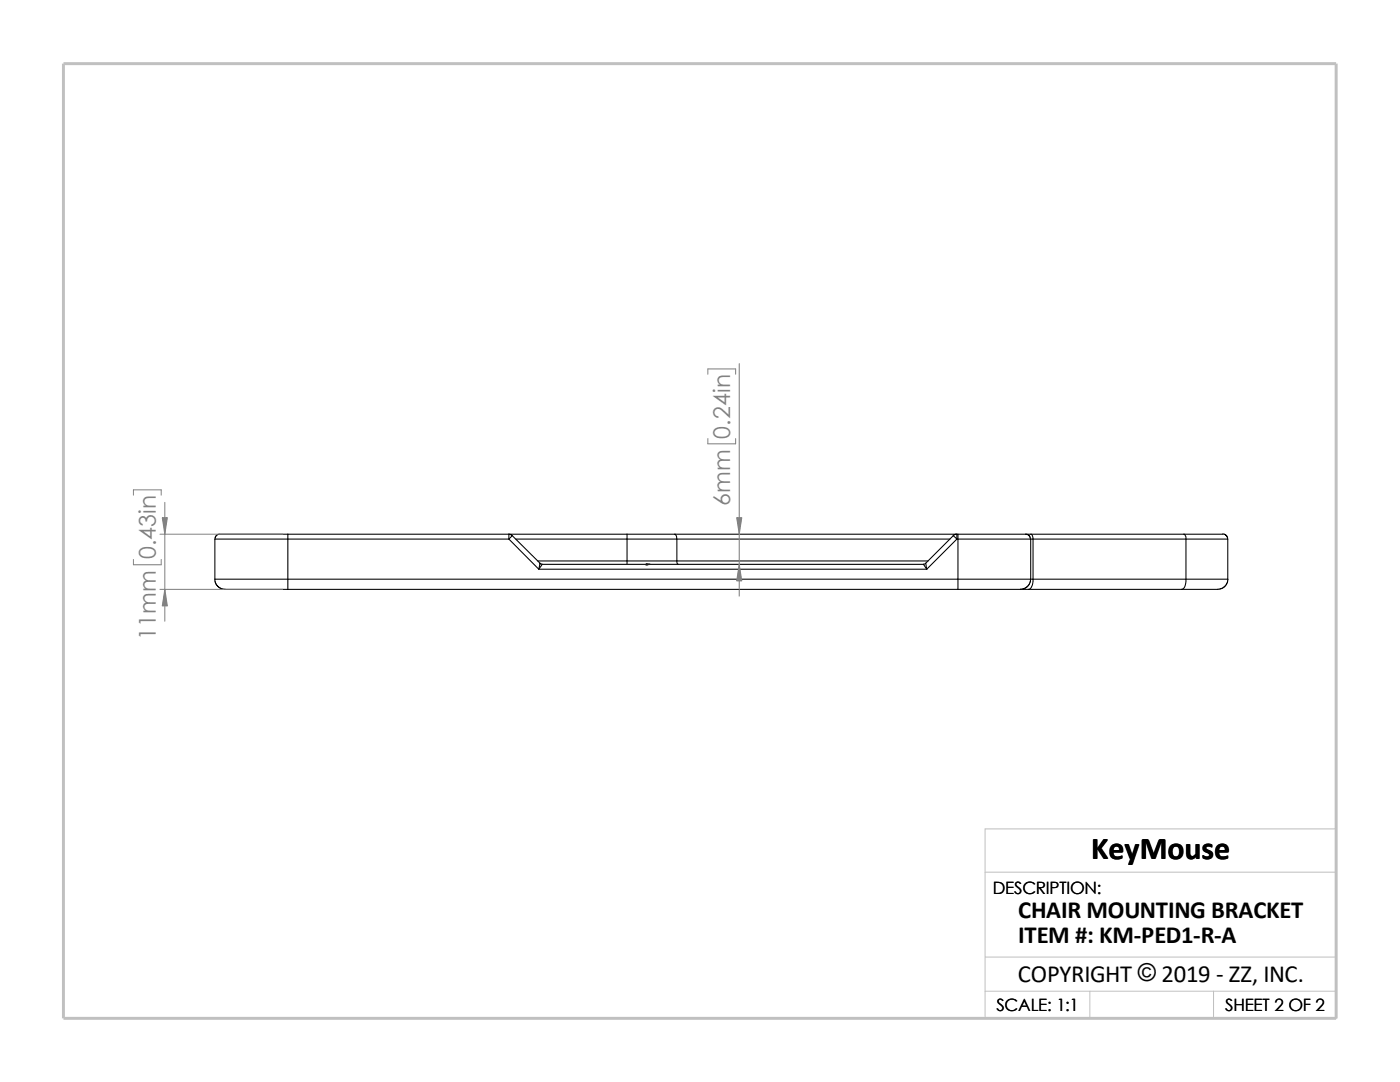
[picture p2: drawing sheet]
<svg xmlns="http://www.w3.org/2000/svg" width="279mm" height="216mm" viewBox="0 0 279 216" stroke-linecap="round" stroke-linejoin="round" font-family="sans-serif">
<path d="M196.6 174h70.1M196.6 191h70.1M196.6 197.8h70.1M217.5 197.8v5.4M242.2 197.8v5.4M26.8 203.2h239.9v-37.8h-70.1v37.8" fill="none" stroke="#c0c0c0" stroke-width=".2"/>
<path d="M12.7 12.7h254v190.5h-254z" fill="none" stroke="#c0c0c0" stroke-width=".59"/>
<g fill="none" stroke="#000" stroke-width=".21">
<path d="M42.9 115.6v.5l.4 .7 .6 .5 .6 .3h12.9M42.9 107.6h14.5M42.9 115.6h14.5M42.9 107.6v8M57.4 107.6h44.2M57.4 117.6h133.8M57.4 115.6h133.8M57.4 106.6h67.7M57.4 107.6v8M57.4 115.6v2M57.4 106.6v1M57.4 106.6h-13.8l-.5 .3-.2 .7"/>
<path d="M101.6 107.6l5.9 6M102.2 106.9l-.5-.3a.36 .36 0 0 0-.1 .6v.4M102.2 106.9l-.6 .7M102.2 106.9l5.6 5.5-.3 1.2M103 107.6h22.1M107.3 111.9h17.8M107.5 113.6h77.5M107.7 112.4l.5 .2M108.2 112.6h76.1M108.2 112.6l-.7 1M125.1 107.6h10M125.1 107.6v4.3"/>
<path d="M125.1 111.9v.7M125.1 111.9h10M125.1 106.6v1M125.1 106.6h9.6M134.7 106.6h56.5M134.7 106.6a.94 .94 0 0 1 .4 1M135.1 111.9v.5l.2 .2M135.1 111.9h50.1M135.1 107.6h54.5M135.1 107.6v4.3M184.3 112.6l.7 1M184.7 112.4l-.4 .2"/>
<path d="M184.7 112.4l.3 1.2M190.2 106.9l.8 .7M190.2 106.9l-5.5 5.5M190.2 106.9l.6-.3a.36 .36 0 0 1 .2 .6v.4M191 107.6h.2M191 107.6l-6 6M191.2 115.6v2M191.2 115.6h14.5M191.2 106.6v1M191.2 106.6h13.5M191.2 107.6v8M191.2 117.6h12.5"/>
<path d="M191.2 107.6h14.5M203.7 117.6h1.6M204.7 106.6h.4l.3 .3 .3 .7M204.7 106.6h1M205.3 117.6h30.5M205.7 107.6v8M205.7 115.6l-.2 .9-.4 .5-.5 .4-.9 .2M205.7 115.6h.5M205.7 107.6h.5M205.7 106.6a.94 .94 0 0 1 .5 1M205.7 106.6h30.6M206.2 107.6h30.5"/>
<path d="M206.2 115.6h30.5M206.2 107.6v8M206.2 115.6a1.92 1.92 0 0 1-.9 2M236.3 106.6h8l.6 .4 .1 .6M236.3 106.6a.94 .94 0 0 1 .4 1M236.7 115.6a1.76 1.76 0 0 1-.9 2M236.7 107.6h8.3M236.7 107.6v8M245 107.6v8h-8.3M245.1 115.6l-.2 .6-.3 .6-.6 .5-.6 .3h-7.6"/>
</g>
<path d="M129.4 112.5l.4 .1-.4 .1z" fill="#00f" stroke="#00f" stroke-width=".2"/>
<path d="M128.9 112.6h.9M128.9 112.5l.3 .3M129.1 112.6h.1M129.1 112.5v.3M129.2 112.5l-.3 .3" fill="none" stroke="#00f" stroke-width=".2"/>
<path d="M141.3 74.7v-1.1h5.5v1.1M147.5 72.6v46.4M26.6 98.8v-1.1h5.6v1.1M141.3 87.5v1.1h5.5v-1.1M26.6 111.6v1.1h5.6v-1.1M31.9 106.6h24.5M31.9 117.6h24.5M32.9 100.2v23.8" fill="none" stroke="#808080" stroke-width=".2"/>
<g fill="#808080" stroke="#808080" stroke-width=".2">
<path d="M32.4 103.3h1l-.5 3.3z"/>
<path d="M32.9 117.6l.5 3.3h-1z"/>
<path d="M147.5 112.6l.5 3.3h-1z"/>
<path d="M147 103.3h1l-.5 3.3z"/>
</g>
<text font-size="6.4" x="217.8" y="171.4">KeyMouse</text>
<g font-size="4.9">
<text x="203.2" y="183.2">CHAIR MOUNTING BRACKET</text>
<text x="203.2" y="188.1">ITEM #: KM-PED1-R-A</text>
<text x="203.2" y="195.9">COPYRIGHT © 2019 - ZZ, INC.</text>
</g>
<g font-size="4.6" fill="#808080">
<text x="145.7" y="87.5" transform="rotate(-90 145.7 87.5)">0.24in</text>
<text x="145.7" y="101" transform="rotate(-90 145.7 101)">6mm</text>
<text x="31.1" y="111.6" transform="rotate(-90 31.1 111.6)">0.43in</text>
<text x="31.1" y="127.7" transform="rotate(-90 31.1 127.7)">11mm</text>
</g>
<g font-size="3.4">
<text x="198.2" y="178.5">DESCRIPTION:</text>
<text x="198.8" y="201.7">SCALE: 1:1</text>
<text x="244.5" y="201.7">SHEET 2 OF 2</text>
</g>
</svg>
